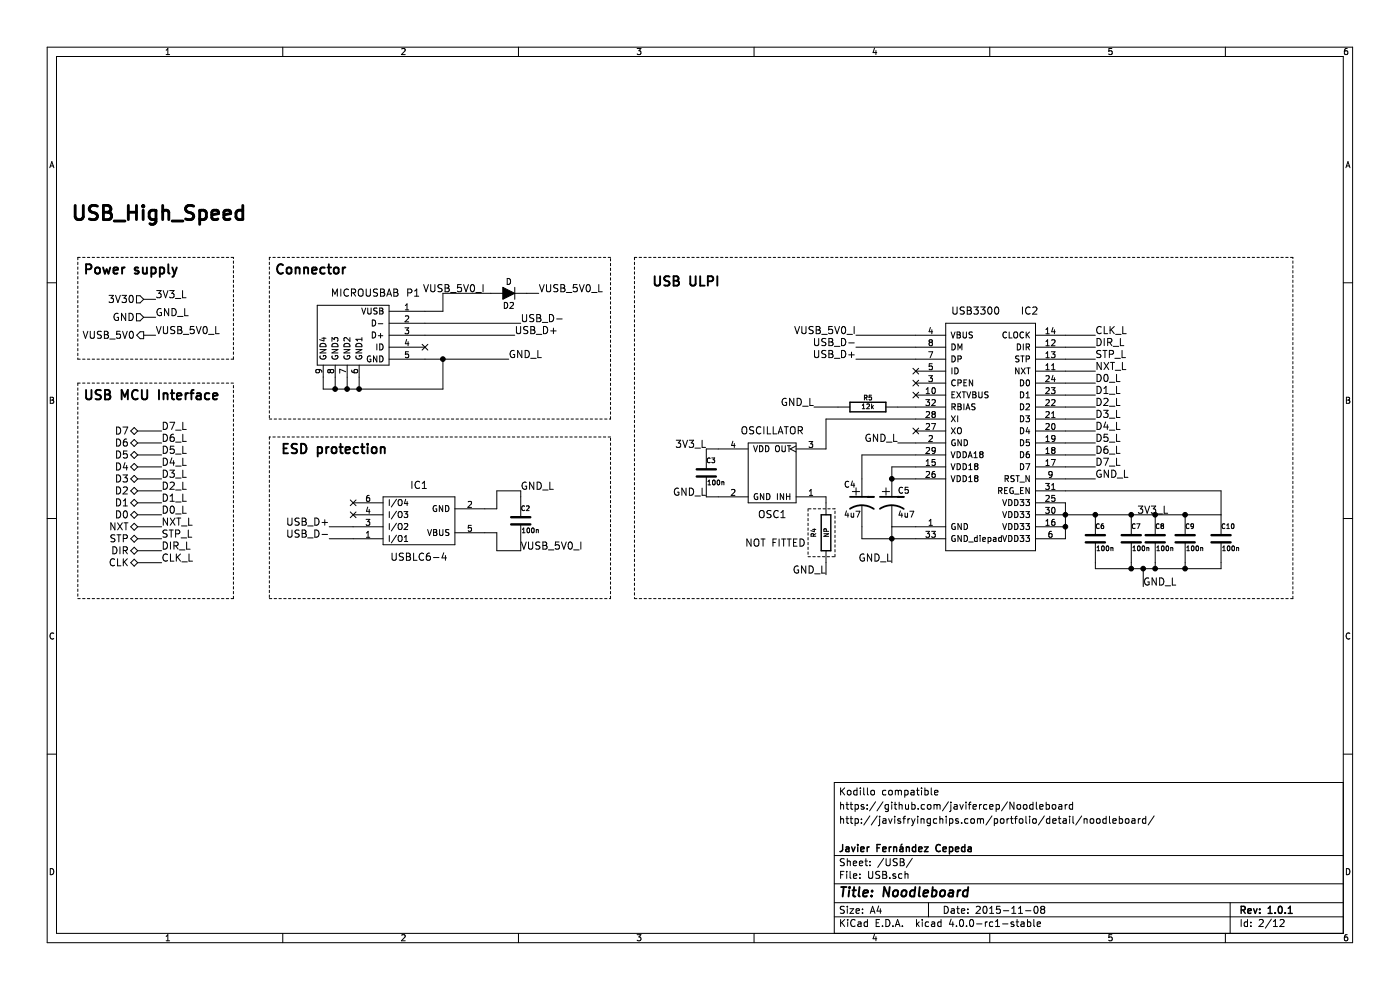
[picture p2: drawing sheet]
EESchema Schematic File Version 2
LIBS:Noodleboard-rescue
LIBS:power
LIBS:device
LIBS:transistors
LIBS:conn
LIBS:linear
LIBS:regul
LIBS:74xx
LIBS:cmos4000
LIBS:adc-dac
LIBS:memory
LIBS:xilinx
LIBS:microcontrollers
LIBS:dsp
LIBS:microchip
LIBS:analog_switches
LIBS:motorola
LIBS:texas
LIBS:intel
LIBS:audio
LIBS:interface
LIBS:digital-audio
LIBS:philips
LIBS:display
LIBS:cypress
LIBS:siliconi
LIBS:opto
LIBS:atmel
LIBS:contrib
LIBS:valves
LIBS:ChefLib
LIBS:ComponentLib
LIBS:Noodleboard-cache
EELAYER 25 0
EELAYER END
$Descr A4 11693 8268
encoding utf-8
Sheet 2 12
Title "Noodleboard"
Date "2015-11-08"
Rev "1.0.1"
Comp "Javier Fernández Cepeda"
Comment1 ""
Comment2 "http://javisfryingchips.com/portfolio/detail/noodleboard/"
Comment3 "https://github.com/javifercep/Noodleboard"
Comment4 "Kodillo compatible"
$EndDescr
Text HLabel 1200 2650 0    60   Input ~ 0
GND
Text Label 1300 2650 0    60   ~ 0
GND_L
Text HLabel 1200 2500 0    60   Input ~ 0
3V30
Text Label 1300 2500 0    60   ~ 0
3V3_L
Text Notes 700  2300 0    79   ~ 16
Power supply\n
$Comp
L MICROUSBAB P1
U 1 1
P 3050 2800
F 0 "P1" H 3450 3150 60  0000 C CNN
F 1 "MICROUSBAB" H 3050 3150 60  0000 C CNN
F 2 "ComponentLibv2:uUSB-AB" H 3050 2800 60  0001 C CNN
F 3 "http://www.farnell.com/datasheets/44939.pdf" H 3050 2800 60  0001 C CNN
	1    3050 2800
	1    0    0    -1  
$EndComp
$Comp
L USBLC6-4 IC1
U 1 1
P 3500 4350
F 0 "IC1" H 3500 4050 60  0000 C CNN
F 1 "USBLC6-4" H 3500 4650 60  0000 C CNN
F 2 "TO_SOT_Packages_SMD:SOT-23-6" H 3500 4350 60  0001 C CNN
F 3 "" H 3500 4350 60  0000 C CNN
	1    3500 4350
	-1   0    0    1   
$EndComp
$Comp
L C-RESCUE-Noodleboard C2
U 1 1
P 4350 4350
F 0 "C2" H 4350 4450 40  0000 L CNN
F 1 "100n" H 4356 4265 40  0000 L CNN
F 2 "Capacitors_SMD:C_0603_HandSoldering" H 4388 4200 30  0001 C CNN
F 3 "~" H 4350 4350 60  0000 C CNN
	1    4350 4350
	1    0    0    -1  
$EndComp
NoConn ~ 2950 4200
Text Label 4250 3000 0    60   ~ 0
GND_L
NoConn ~ 7650 3600
$Comp
L R-RESCUE-Noodleboard R5
U 1 1
P 7250 3400
F 0 "R5" V 7330 3400 40  0000 C CNN
F 1 "12k" V 7257 3401 40  0000 C CNN
F 2 "Resistors_SMD:R_0603_HandSoldering" V 7180 3400 30  0001 C CNN
F 3 "~" H 7250 3400 30  0000 C CNN
F 4 "1%" V 7250 3400 60  0001 C CNN "Tolerancia"
	1    7250 3400
	0    -1   -1   0   
$EndComp
Text Label 6800 3400 2    60   ~ 0
GND_L
$Comp
L OSCILLATOR OSC1
U 1 1
P 6450 4000
F 0 "OSC1" H 6450 3700 60  0000 C CNN
F 1 "OSCILLATOR" H 6450 4400 60  0000 C CNN
F 2 "ComponentLib:26MHZOSC" H 6450 4000 60  0001 C CNN
F 3 "" H 6450 4000 60  0000 C CNN
	1    6450 4000
	1    0    0    -1  
$EndComp
$Comp
L C-RESCUE-Noodleboard C3
U 1 1
P 5900 3950
F 0 "C3" H 5900 4050 40  0000 L CNN
F 1 "100n" H 5906 3865 40  0000 L CNN
F 2 "Capacitors_SMD:C_0603_HandSoldering" H 5938 3800 30  0001 C CNN
F 3 "~" H 5900 3950 60  0000 C CNN
	1    5900 3950
	1    0    0    -1  
$EndComp
Text Label 5900 3750 2    60   ~ 0
3V3_L
$Comp
L R-RESCUE-Noodleboard R4
U 1 1
P 6900 4450
F 0 "R4" V 6800 4450 40  0000 C CNN
F 1 "NP" V 6907 4451 40  0000 C CNN
F 2 "Resistors_SMD:R_0603_HandSoldering" V 6830 4450 30  0001 C CNN
F 3 "~" H 6900 4450 30  0000 C CNN
	1    6900 4450
	1    0    0    -1  
$EndComp
Wire Wire Line
	1200 2500 1300 2500
Wire Notes Line
	650  2150 650  3000
Wire Wire Line
	1200 2650 1300 2650
Wire Notes Line
	650  2150 1950 2150
Wire Wire Line
	3550 2700 4350 2700
Wire Wire Line
	7150 2900 7650 2900
Wire Wire Line
	3550 2800 4300 2800
Wire Wire Line
	7150 3000 7650 3000
Wire Wire Line
	7150 2800 7650 2800
Wire Wire Line
	7500 3400 7650 3400
Wire Wire Line
	7000 3400 6800 3400
Wire Wire Line
	6900 3750 6900 3500
Wire Wire Line
	6900 3500 7650 3500
Wire Wire Line
	6900 4800 6900 4700
Wire Wire Line
	6900 4200 6900 4150
Wire Wire Line
	7450 4000 7650 4000
Wire Wire Line
	8900 2800 9150 2800
Wire Wire Line
	8900 2900 9150 2900
Wire Wire Line
	8900 3000 9150 3000
Wire Wire Line
	8900 3100 9150 3100
Wire Wire Line
	8900 3200 9150 3200
Wire Wire Line
	8900 3300 9150 3300
Wire Wire Line
	8900 3500 9150 3500
Wire Wire Line
	8900 3600 9150 3600
Wire Wire Line
	8900 3700 9150 3700
Wire Wire Line
	8900 3800 9150 3800
Wire Wire Line
	8900 3900 9150 3900
Wire Wire Line
	8900 4000 9150 4000
Wire Wire Line
	8900 3400 9150 3400
Wire Wire Line
	8900 4100 10200 4100
Connection ~ 8900 4300
Wire Wire Line
	8900 4300 10200 4300
$Comp
L C-RESCUE-Noodleboard C7
U 1 1
P 9450 4500
F 0 "C7" H 9450 4600 40  0000 L CNN
F 1 "100n" H 9456 4415 40  0000 L CNN
F 2 "Capacitors_SMD:C_0603_HandSoldering" H 9488 4350 30  0001 C CNN
F 3 "~" H 9450 4500 60  0000 C CNN
	1    9450 4500
	1    0    0    -1  
$EndComp
$Comp
L C-RESCUE-Noodleboard C6
U 1 1
P 9150 4500
F 0 "C6" H 9150 4600 40  0000 L CNN
F 1 "100n" H 9156 4415 40  0000 L CNN
F 2 "Capacitors_SMD:C_0603_HandSoldering" H 9188 4350 30  0001 C CNN
F 3 "~" H 9150 4500 60  0000 C CNN
	1    9150 4500
	1    0    0    -1  
$EndComp
Connection ~ 9450 4300
Connection ~ 9150 4300
Text Label 9500 4300 0    60   ~ 0
3V3_L
Text Notes 600  1850 0    118  ~ 24
USB_High_Speed
Wire Wire Line
	7450 4400 7450 4700
$Comp
L C-RESCUE-Noodleboard C8
U 1 1
P 9650 4500
F 0 "C8" H 9650 4600 40  0000 L CNN
F 1 "100n" H 9656 4415 40  0000 L CNN
F 2 "Capacitors_SMD:C_0603_HandSoldering" H 9688 4350 30  0001 C CNN
F 3 "~" H 9650 4500 60  0000 C CNN
	1    9650 4500
	1    0    0    -1  
$EndComp
Connection ~ 7450 4000
Wire Wire Line
	8900 4200 8900 4500
$Comp
L CP1-RESCUE-Noodleboard C4
U 1 1
P 7200 4200
F 0 "C4" H 7050 4350 50  0000 L CNN
F 1 "4u7" H 7050 4100 50  0000 L CNN
F 2 "Capacitors_SMD:C_0805_HandSoldering" H 7200 4200 60  0001 C CNN
F 3 "~" H 7200 4200 60  0000 C CNN
	1    7200 4200
	1    0    0    -1  
$EndComp
$Comp
L CP1-RESCUE-Noodleboard C5
U 1 1
P 7450 4200
F 0 "C5" H 7500 4300 50  0000 L CNN
F 1 "4u7" H 7500 4100 50  0000 L CNN
F 2 "Capacitors_SMD:C_0805_HandSoldering" H 7450 4200 60  0001 C CNN
F 3 "~" H 7450 4200 60  0000 C CNN
	1    7450 4200
	1    0    0    -1  
$EndComp
Wire Wire Line
	7450 3900 7650 3900
Wire Wire Line
	7450 4000 7450 3900
Connection ~ 8900 4400
Connection ~ 9650 4300
$Comp
L C-RESCUE-Noodleboard C9
U 1 1
P 9900 4500
F 0 "C9" H 9900 4600 40  0000 L CNN
F 1 "100n" H 9906 4415 40  0000 L CNN
F 2 "Capacitors_SMD:C_0603_HandSoldering" H 9938 4350 30  0001 C CNN
F 3 "~" H 9900 4500 60  0000 C CNN
	1    9900 4500
	1    0    0    -1  
$EndComp
$Comp
L USB3300-RESCUE-Noodleboard IC2
U 1 1
P 8300 3300
F 0 "IC2" H 8600 4000 60  0000 C CNN
F 1 "USB3300" H 8150 4000 60  0000 C CNN
F 2 "Housings_DFN_QFN:QFN-32-1EP_5x5mm_Pitch0.5mm" H 8300 3300 60  0001 C CNN
F 3 "~" H 8300 3300 60  0000 C CNN
	1    8300 3300
	1    0    0    -1  
$EndComp
Wire Notes Line
	6750 4250 6750 4650
Wire Notes Line
	6750 4650 6975 4650
Wire Notes Line
	6975 4650 6975 4250
Wire Notes Line
	6975 4250 6750 4250
Text Notes 6225 4575 0    60   ~ 0
NOT FITTED
Wire Wire Line
	7650 3600 7650 3600
Wire Wire Line
	7500 3700 7650 3700
Wire Wire Line
	7450 4400 7650 4400
Connection ~ 7450 4500
Wire Wire Line
	7200 4000 7200 3800
Wire Wire Line
	7200 4400 7200 4500
Wire Wire Line
	7200 3800 7650 3800
Wire Wire Line
	7200 4500 7650 4500
Wire Wire Line
	9150 4700 9150 4750
Wire Wire Line
	9150 4750 10200 4750
Wire Wire Line
	9900 4750 9900 4700
Wire Wire Line
	9450 4700 9450 4750
Connection ~ 9450 4750
Wire Wire Line
	9650 4700 9650 4750
Connection ~ 9650 4750
Wire Wire Line
	9550 4750 9550 4900
Connection ~ 9550 4750
NoConn ~ 7650 3200
NoConn ~ 7650 3300
NoConn ~ 7650 3100
NoConn ~ 3550 2900
NoConn ~ 2950 4300
$Comp
L C-RESCUE-Noodleboard C10
U 1 1
P 10200 4500
F 0 "C10" H 10200 4600 40  0000 L CNN
F 1 "100n" H 10206 4415 40  0000 L CNN
F 2 "Capacitors_SMD:C_0603_HandSoldering" H 10238 4350 30  0001 C CNN
F 3 "~" H 10200 4500 60  0000 C CNN
	1    10200 4500
	1    0    0    -1  
$EndComp
Wire Wire Line
	10200 4300 10200 4100
Wire Wire Line
	10200 4750 10200 4700
Connection ~ 9900 4750
Connection ~ 9900 4300
Text Label 4350 4100 0    60   ~ 0
GND_L
Text Label 5900 4150 2    60   ~ 0
GND_L
Text Label 6900 4800 2    60   ~ 0
GND_L
Text Label 7450 4700 2    60   ~ 0
GND_L
Text Label 7500 3700 2    60   ~ 0
GND_L
Wire Wire Line
	6000 4150 5900 4150
Wire Wire Line
	6000 3750 5900 3750
Text Label 9150 4000 0    60   ~ 0
GND_L
Text Label 9550 4900 0    60   ~ 0
GND_L
Wire Notes Line
	2250 2150 2250 3500
Wire Notes Line
	2250 3500 5100 3500
Wire Notes Line
	5100 3500 5100 2150
Wire Notes Line
	5100 2150 2250 2150
Text Notes 2300 2300 0    79   ~ 16
Connector\n
Text Label 4350 2700 0    60   ~ 0
USB_D-
Text Label 4300 2800 0    60   ~ 0
USB_D+
Text Label 7150 2900 2    60   ~ 0
USB_D-
Text Label 7150 3000 2    60   ~ 0
USB_D+
Text Label 2750 4500 2    60   ~ 0
USB_D-
Text Label 2750 4400 2    60   ~ 0
USB_D+
Wire Wire Line
	2750 4400 2950 4400
Wire Wire Line
	2750 4500 2950 4500
Wire Wire Line
	4050 4250 4150 4250
Wire Wire Line
	4150 4250 4150 4100
Wire Wire Line
	4150 4100 4350 4100
Wire Wire Line
	4350 4100 4350 4150
Wire Wire Line
	4050 4450 4150 4450
Wire Wire Line
	4150 4450 4150 4600
Wire Wire Line
	4150 4600 4350 4600
Wire Wire Line
	4350 4600 4350 4550
Wire Notes Line
	2250 3650 2250 5000
Wire Notes Line
	2250 5000 5100 5000
Wire Notes Line
	5100 5000 5100 3650
Wire Notes Line
	5100 3650 2250 3650
Text Notes 2350 3800 0    79   ~ 16
ESD protection\n
Text HLabel 1200 2800 0    59   Output ~ 0
VUSB_5V0
Text Label 1300 2800 0    60   ~ 0
VUSB_5V0_L
Wire Wire Line
	1200 2800 1300 2800
Wire Wire Line
	1350 4700 1150 4700
Wire Wire Line
	1350 4600 1150 4600
Wire Wire Line
	1350 4500 1150 4500
Wire Wire Line
	1350 4400 1150 4400
Wire Wire Line
	1350 4300 1150 4300
Wire Wire Line
	1350 4200 1150 4200
Wire Wire Line
	1350 4000 1150 4000
Wire Wire Line
	1350 3900 1150 3900
Wire Wire Line
	1350 3800 1150 3800
Wire Wire Line
	1350 3700 1150 3700
Wire Wire Line
	1150 3600 1350 3600
Wire Wire Line
	1350 4100 1150 4100
Text HLabel 1150 4700 0    59   BiDi ~ 0
CLK
Text HLabel 1150 4600 0    59   BiDi ~ 0
DIR
Text HLabel 1150 4500 0    59   BiDi ~ 0
STP
Text HLabel 1150 4400 0    59   BiDi ~ 0
NXT
Text HLabel 1150 4300 0    59   BiDi ~ 0
D0
Text HLabel 1150 4200 0    59   BiDi ~ 0
D1
Text HLabel 1150 4100 0    59   BiDi ~ 0
D2
Text HLabel 1150 4000 0    59   BiDi ~ 0
D3
Text HLabel 1150 3900 0    59   BiDi ~ 0
D4
Text HLabel 1150 3800 0    59   BiDi ~ 0
D5
Text HLabel 1150 3700 0    59   BiDi ~ 0
D6
Text HLabel 1150 3600 0    59   BiDi ~ 0
D7
Wire Notes Line
	650  3000 1950 3000
Wire Notes Line
	1950 3000 1950 2150
Text Label 1350 3600 0    60   ~ 0
D7_L
Text Label 1350 3700 0    60   ~ 0
D6_L
Text Label 1350 3800 0    60   ~ 0
D5_L
Text Label 1350 3900 0    60   ~ 0
D4_L
Text Label 1350 4000 0    60   ~ 0
D3_L
Text Label 1350 4100 0    60   ~ 0
D2_L
Text Label 1350 4200 0    60   ~ 0
D1_L
Text Label 1350 4300 0    60   ~ 0
D0_L
Text Label 1350 4400 0    60   ~ 0
NXT_L
Text Label 1350 4500 0    60   ~ 0
STP_L
Text Label 1350 4600 0    60   ~ 0
DIR_L
Text Label 1350 4700 0    60   ~ 0
CLK_L
Text Label 9150 3900 0    60   ~ 0
D7_L
Text Label 9150 3800 0    60   ~ 0
D6_L
Text Label 9150 3700 0    60   ~ 0
D5_L
Text Label 9150 3600 0    60   ~ 0
D4_L
Text Label 9150 3500 0    60   ~ 0
D3_L
Text Label 9150 3400 0    60   ~ 0
D2_L
Text Label 9150 3300 0    60   ~ 0
D1_L
Text Label 9150 3200 0    60   ~ 0
D0_L
Text Label 9150 3100 0    60   ~ 0
NXT_L
Text Label 9150 3000 0    60   ~ 0
STP_L
Text Label 9150 2900 0    60   ~ 0
DIR_L
Text Label 9150 2800 0    60   ~ 0
CLK_L
Wire Notes Line
	650  3200 650  5000
Wire Notes Line
	650  5000 1950 5000
Wire Notes Line
	1950 5000 1950 3200
Wire Notes Line
	1950 3200 650  3200
Text Notes 700  3350 0    79   ~ 16
USB MCU Interface\n
Wire Notes Line
	5300 2150 5300 5000
Wire Notes Line
	5300 5000 10800 5000
Wire Notes Line
	10800 5000 10800 2150
Wire Notes Line
	10800 2150 5300 2150
Text Notes 5450 2400 0    79   ~ 16
USB ULPI\n
Wire Wire Line
	3550 3000 4250 3000
Wire Wire Line
	2700 3150 2700 3250
Wire Wire Line
	2700 3250 3700 3250
Wire Wire Line
	3700 3250 3700 3000
Connection ~ 3700 3000
Wire Wire Line
	2800 3150 2800 3250
Connection ~ 2800 3250
Wire Wire Line
	2900 3150 2900 3250
Connection ~ 2900 3250
Wire Wire Line
	3000 3150 3000 3250
Connection ~ 3000 3250
$Comp
L D D2
U 1 1
P 4250 2450
F 0 "D2" H 4250 2550 50  0000 C CNN
F 1 "D" H 4250 2350 50  0000 C CNN
F 2 "Diodes_SMD:SMA_Handsoldering" H 4250 2450 60  0001 C CNN
F 3 "" H 4250 2450 60  0000 C CNN
	1    4250 2450
	-1   0    0    1   
$EndComp
Text Label 4500 2450 0    60   ~ 0
VUSB_5V0_L
Wire Wire Line
	3550 2600 3700 2600
Wire Wire Line
	3700 2600 3700 2450
Wire Wire Line
	3700 2450 4100 2450
Wire Wire Line
	4400 2450 4500 2450
Text Label 4050 2450 2    60   ~ 0
VUSB_5V0_I
Text Label 4350 4600 0    60   ~ 0
VUSB_5V0_I
Text Label 7150 2800 2    60   ~ 0
VUSB_5V0_I
$EndSCHEMATC
